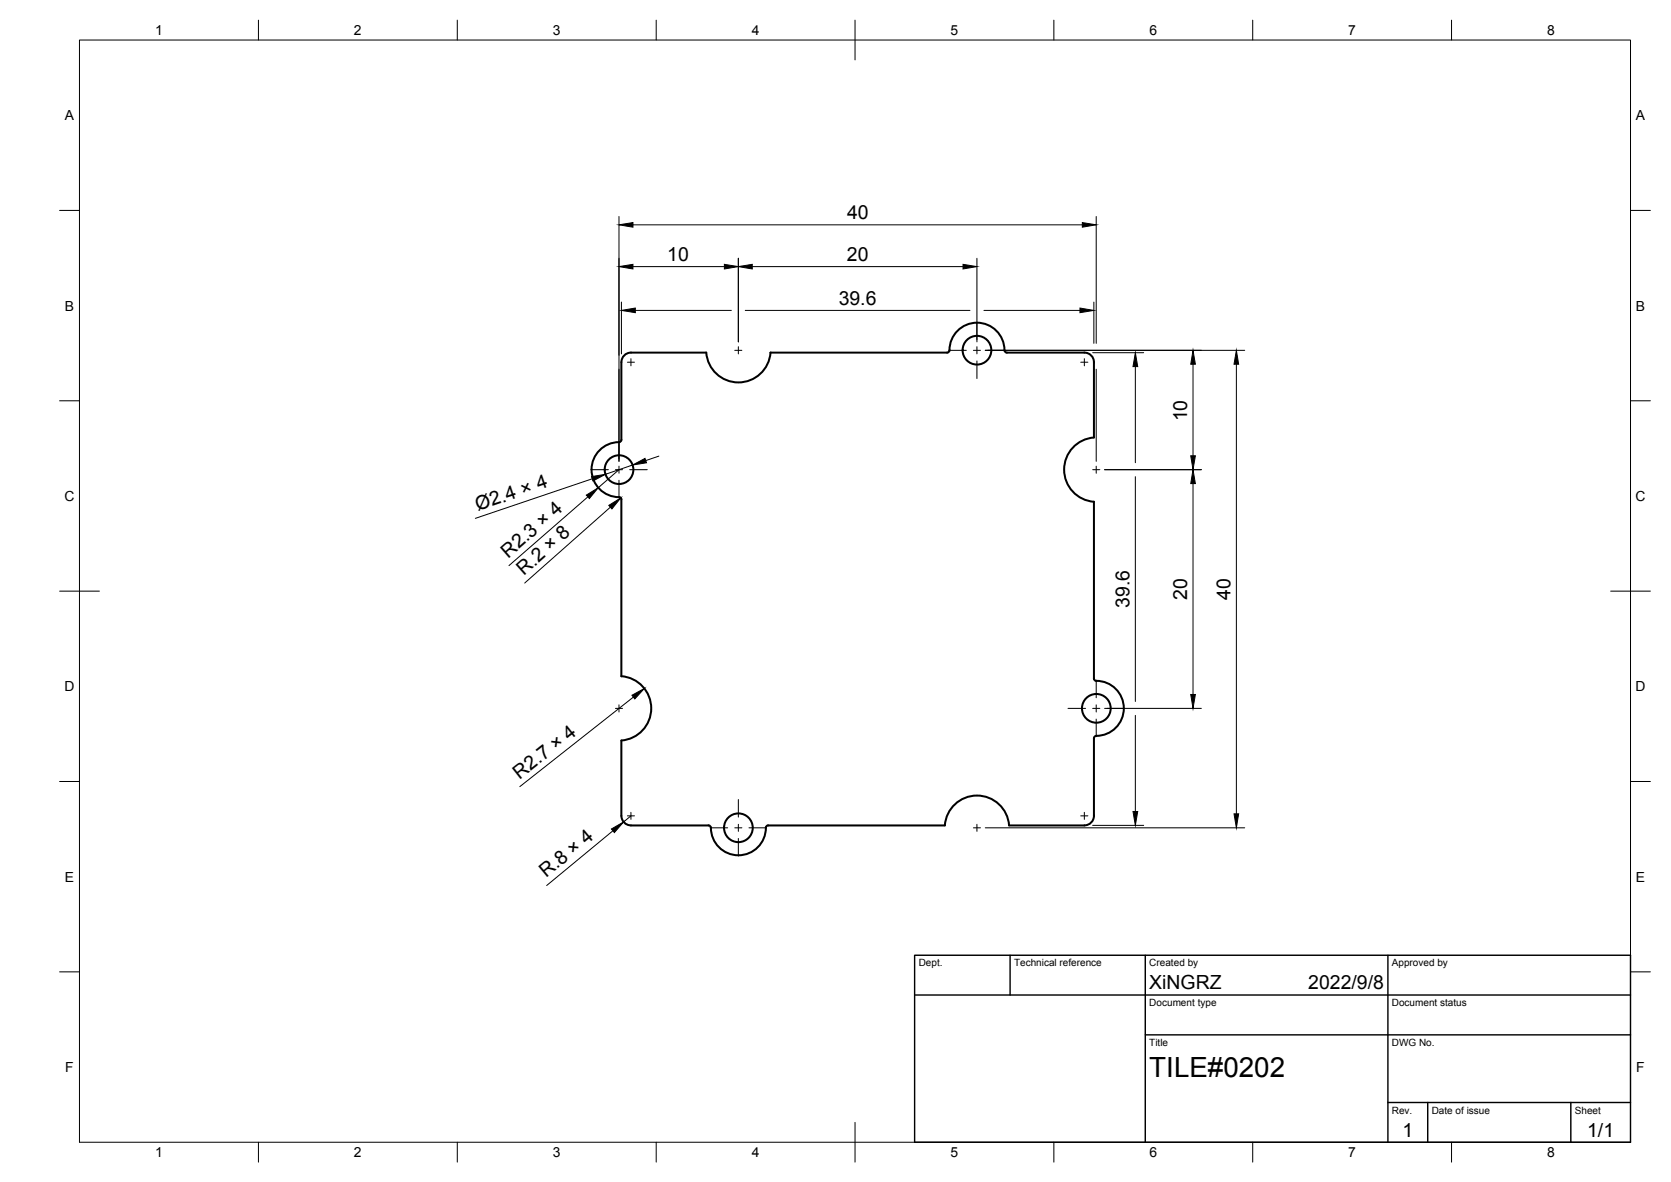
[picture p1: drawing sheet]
<svg xmlns="http://www.w3.org/2000/svg" width="420mm" height="297mm" viewBox="0 0 420 297" stroke-linecap="round" stroke-linejoin="round" font-family="sans-serif">
<!-- layer: S -->
<g fill="none" stroke="#000" stroke-width=".51">
<path d="M156.2 91v19.5M238.1 88.6h-44.4a8.1 8.1 0 0 1-8 7.5 8.1 8.1 0 0 1-8.1-7.5h-18.9a2.4 2.4 0 0 0-2.4 2.4M272.6 88.6h-19.4l-.6-.4a7 7 0 0 0-6.9-7.1 7 7 0 0 0-7 7.1l-.5 .4M272.7 88.6a2.4 2.4 0 0 1 2.4 2.4v18.9a8.1 8.1 0 0 0-7.5 8.1 8.1 8.1 0 0 0 7.5 8.1v44.4l.3 .6a7 7 0 0 1 7.2 6.9 7 7 0 0 1-7.2 7l-.3 .5M156.3 110.5l-.4 .6a7 7 0 0 0-7.2 6.9 7 7 0 0 0 7.2 7l.4 .5M156.2 125.5v44.5M156.2 169.9a8.1 8.1 0 0 1 7.5 8.1 8.1 8.1 0 0 1-7.5 8.1M156.2 186.1v18.9M275.1 185.5v19.5M156.3 205a2.44 2.44 0 0 0 2.3 2.4h19.5l.6 .4a6.9 6.9 0 0 0 6.8 7.1 6.9 6.9 0 0 0 7.1-6.9M272.6 207.4h-18.9a8.1 8.1 0 0 0-8.1-7.5 8.1 8.1 0 0 0-8 7.5h-44.5l-.4 .2-.1 .4M275.1 205a2.4 2.4 0 0 1-2.4 2.4"/>
<circle cx="245.7" cy="88" r="3.6"/>
<circle cx="155.6" cy="118" r="3.6"/>
<circle cx="275.7" cy="178" r="3.6"/>
<circle cx="185.7" cy="208" r="3.6"/>
</g>
<!-- layer: Border -->
<g fill="none" stroke="#000" stroke-width=".25">
<path d="M20 10.1h390v276.9h-390zM65 5.1v5M115 5.1v5M165 5.1v5M215 5.1v10M265 5.1v5M315 5.1v5M365 5.1v5M15 52.9h5M410 52.9h5M15 100.7h5M410 100.7h5"/>
<path d="M15 148.6h10M405 148.6h10M15 196.4h5M410 196.4h5M15 244.2h5M410 244.2h5M65 287v5M115 287v5M165 287v5M215 282.1v9.9M265 287v5M315 287v5"/>
<path d="M365 287v5"/>
</g>
<!-- layer: TitleBlock -->
<path d="M230 240.1h180v46.9h-180zM230 250h180M254 240.1v9.9M288 240.1v46.9M349 240.1v46.9M288 260.1h122M349 277.1h61M359 277.1v9.9M395 277.1v9.9" fill="none" stroke="#000" stroke-width=".36"/>
<!-- layer: Center Lines -->
<g fill="none" stroke="#000" stroke-width=".25">
<path d="M157.8 91h1.7M158.6 90.1v1.8M184.7 88h1.8M185.7 87.1v1.8M238.5 88h4.5M244.8 88h1.7M245.6 80.9v4.5M245.6 87.1v1.8M245.6 90.7v4.4M248.3 88h4.5M271.7 91h1.8M272.6 90.1v1.8"/>
<path d="M148.5 118h4.5M154.7 118h1.8M155.6 110.9v4.4M155.6 117.1v1.8M158.3 118h4.5M274.7 118h1.8M275.6 117.1v1.8M155.6 120.7v4.4M154.7 178h1.8M155.6 177.1v1.8M268.5 178h4.5M274.7 178h1.8"/>
<path d="M275.6 170.9v4.5M275.6 177.1v1.8M278.3 178h4.4M275.6 180.7v4.4M157.8 205h1.7M158.6 204.1v1.8M178.5 208h4.5M184.7 208h1.8M185.7 200.9v4.4M185.7 207.1v1.8M185.7 210.7v4.4M188.3 208h4.4"/>
<path d="M244.8 208h1.7M245.6 207.1v1.8M271.7 205h1.8M272.6 204.1v1.8"/>
</g>
<!-- layer: Dimensions -->
<g fill="none" stroke="#000" stroke-width=".25">
<path d="M155.6 54.4v61.5M159.2 56.5h112.9M275.6 54.4v31.9M156.3 75.9v13M159.2 67h22.9M159.7 78h24.2M185.7 64.9v21M187.4 78h56.5M189.1 67h53M245.6 64.9v21M247.4 78h24.1M275 75.9v10.4"/>
<path d="M247.7 88h65.3M274.7 88.6h12.9M275.6 92.8v23.1M285.5 92.1v24.2M300 91.5v23M310.9 91.5v113M155.6 118l-5.2 4.6M159 116.9l-6.8 2.3M165.7 114.6l-3.3 1.1M277.7 118h24.4M285.5 119.8v56.5M147.8 124.9l-19.8 17.2"/>
<path d="M148.9 120.3l-29.4 10M153.5 127.5l-21.6 19M300 121.5v53M159.3 175.2l-28.6 22.5M277.7 178h24.4M285.5 179.8v24.1M154.1 208.8l-16.6 13.7M158.6 205l-1.8 1.6M247.7 208h65.3M274.7 207.4h12.9"/>
</g>
<g fill="#000" stroke="#000" stroke-width=".25">
<path d="M155.6 56.5l3.6-.6v1.2zM272.1 55.9l3.5 .6-3.5 .6zM155.6 67l3.6-.6v1.2zM156.3 78l3.4-.6v1.2zM182.1 66.4l3.6 .6-3.6 .6zM185.7 67l3.4-.6v1.2zM242.1 66.4l3.5 .6-3.5 .6zM271.5 77.4l3.5 .6-3.5 .6zM285.5 88.6l.6 3.5h-1.2zM300 88l.6 3.5h-1.2zM310.9 88l.5 3.5h-1.1zM148.7 119.8l3.5-.6-3.1 1.7z"/>
<path d="M159 116.9l3.2-1.7 .4 1.1zM299.4 114.5h1.2l-.6 3.5zM147.4 124.4l3-1.8-2.2 2.7zM153.1 127l3-1.9-2.2 2.8zM300 118l.6 3.5h-1.2zM158.9 174.7l3.1-1.7-2.4 2.6zM299.4 174.5h1.2l-.6 3.5zM153.7 208.3l3.1-1.7-2.3 2.6zM284.9 203.9h1.2l-.6 3.5zM310.3 204.5h1.1l-.5 3.5z"/>
</g>
<text font-size="7" x="289" y="270.6">TILE#0202</text>
<g font-size="4.9">
<text x="213" y="55">40</text>
<text x="167.8" y="65.5">10</text>
<text x="213" y="65.5">20</text>
<text x="210.9" y="76.5">39.6</text>
<text x="298.5" y="105.9" transform="rotate(-90 298.5 105.9)">10</text>
<text x="120.2" y="128.4" transform="rotate(-19 120.2 128.4)">Ø2.4 × 4</text>
<text x="127.8" y="140.4" transform="rotate(-41 127.8 140.4)">R2.3 × 4</text>
<text x="131.7" y="144.7" transform="rotate(-42 131.7 144.7)">R.2 × 8</text>
<text x="284" y="152.8" transform="rotate(-90 284 152.8)">39.6</text>
<text x="298.5" y="150.7" transform="rotate(-90 298.5 150.7)">20</text>
<text x="309.4" y="150.7" transform="rotate(-90 309.4 150.7)">40</text>
<text x="130.6" y="196" transform="rotate(-38 130.6 196)">R2.7 × 4</text>
<text x="137.3" y="220.8" transform="rotate(-40 137.3 220.8)">R.8 × 4</text>
<text x="289" y="248.5">XiNGRZ</text>
<text x="329" y="248.5">2022/9/8</text>
<text x="352.6" y="285.7">1</text>
<text x="399.1" y="285.7">1/1</text>
</g>
<g font-size="3.5">
<text x="39" y="8.8">1</text>
<text x="89" y="8.8">2</text>
<text x="139" y="8.8">3</text>
<text x="189" y="8.8">4</text>
<text x="239" y="8.8">5</text>
<text x="289" y="8.8">6</text>
<text x="339" y="8.8">7</text>
<text x="389" y="8.8">8</text>
<text x="16.3" y="30.2">A</text>
<text x="411.3" y="30.2">A</text>
<text x="16.3" y="78">B</text>
<text x="411.3" y="78">B</text>
<text x="16.2" y="125.9">C</text>
<text x="411.2" y="125.9">C</text>
<text x="16.2" y="173.7">D</text>
<text x="411.2" y="173.7">D</text>
<text x="16.3" y="221.6">E</text>
<text x="411.3" y="221.6">E</text>
<text x="16.4" y="269.4">F</text>
<text x="411.4" y="269.4">F</text>
<text x="39" y="290.8">1</text>
<text x="89" y="290.8">2</text>
<text x="139" y="290.8">3</text>
<text x="189" y="290.8">4</text>
<text x="239" y="290.8">5</text>
<text x="289" y="290.8">6</text>
<text x="339" y="290.8">7</text>
<text x="389" y="290.8">8</text>
</g>
<g font-size="2.5">
<text x="231" y="242.9">Dept.</text>
<text x="255" y="242.9">Technical reference</text>
<text x="289" y="242.9">Created by</text>
<text x="350" y="242.9">Approved by</text>
<text x="289" y="252.8">Document type</text>
<text x="350" y="252.8">Document status</text>
<text x="289" y="262.9">Title</text>
<text x="350" y="262.9">DWG No.</text>
<text x="350" y="279.9">Rev.</text>
<text x="360" y="279.9">Date of issue</text>
<text x="396" y="279.9">Sheet</text>
</g>
</svg>
